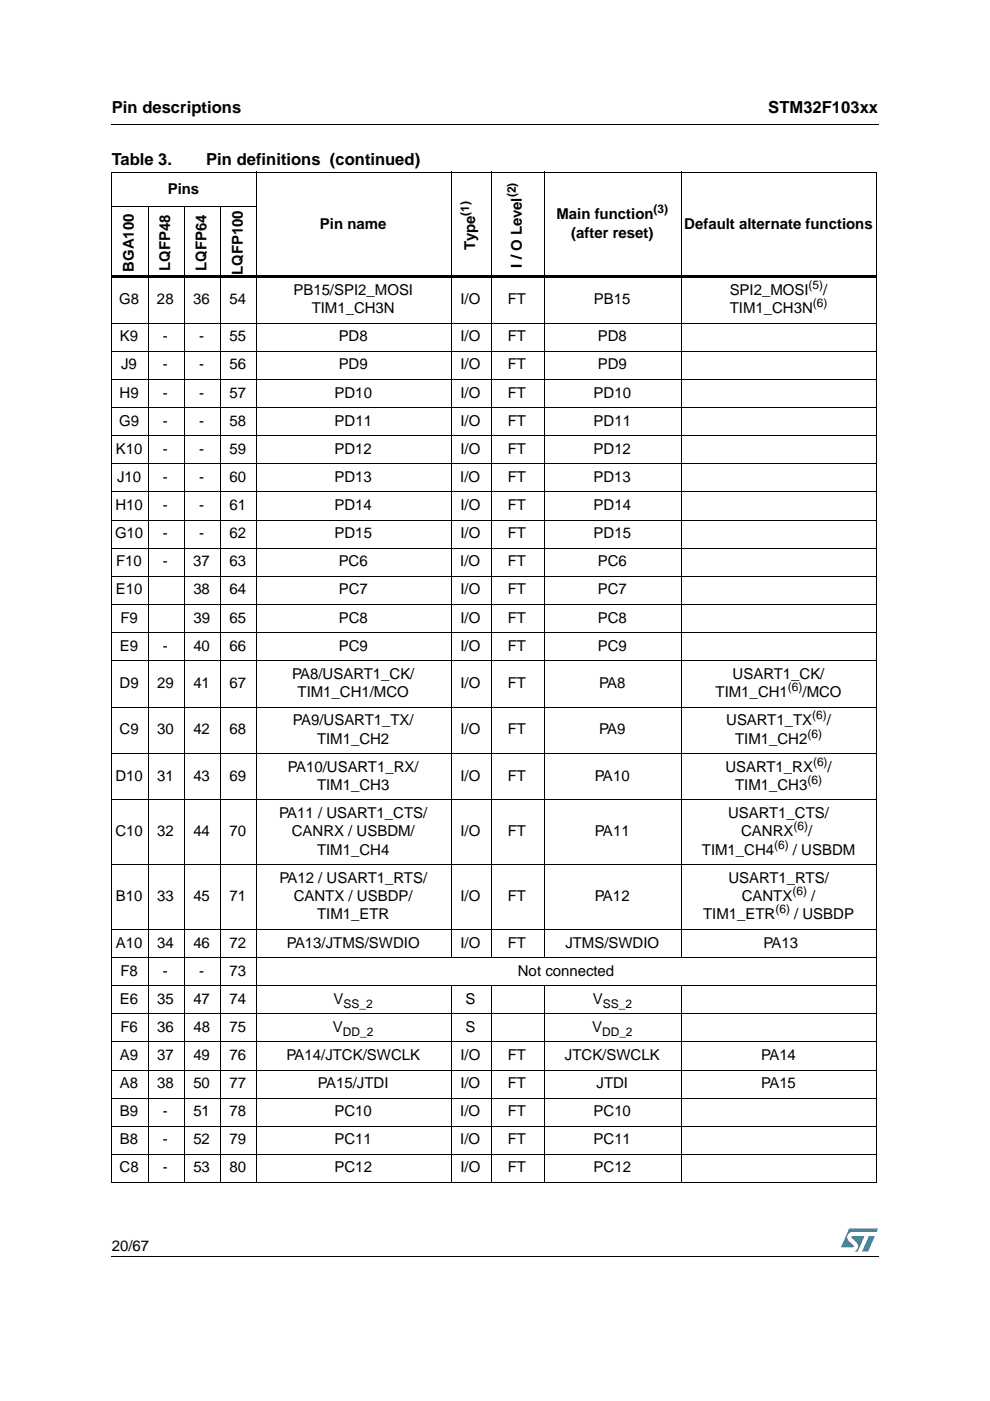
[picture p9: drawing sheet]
<svg xmlns="http://www.w3.org/2000/svg" width="210mm" height="297mm" viewBox="0 0 210 297" stroke-linecap="round" stroke-linejoin="round" font-family="sans-serif">
<g fill="#0099d8">
<path d="M184.2 262.1h1.3l-1.4 3.3h-1.3z"/>
<path d="M180 260.5h6.2l-.3 .7h-5.2a1.11 1.11 0 0 0-1 .7 1.11 1.11 0 0 0 .3 1.2l1 1v.3l-2.7 .1z"/>
<path d="M180.6 262.1h2.7l-1.4 3.3-.7-.1a1.16 1.16 0 0 0 .4-1.8l-1-1.1z"/>
</g>
<path d="M23.6 26.2l.1 .2zM23.6 58.4h162.4v.5h-162.4zM23.6 266.3l.1 .1z" fill="#000"/>
<g fill="none" stroke="#000" stroke-width=".21">
<path d="M23.6 36.5h162.4M23.7 26.3h162.6M23.7 36.6v214M54.5 36.4v214.4M95.7 36.4v166.7M104.1 36.4v166.7M115.4 36.4v166.7M144.6 36.4v166.7M185.9 36.6v214M23.6 43.9h31M31.4 43.8v207M39.1 43.8v207"/>
<path d="M46.8 43.8v207M23.6 68.5h162.4M23.6 74.5h162.4M23.6 80.5h162.4M23.6 86.4h162.4M23.6 92.4h162.4M23.6 98.3h162.4M23.6 104.3h162.4M23.6 110.3h162.4M23.6 116.2h162.4M23.6 122.2h162.4M23.6 128.1h162.4"/>
<path d="M23.6 134.1h162.4M23.6 140.1h162.4M23.6 149.9h162.4M23.6 159.8h162.4M23.6 169.6h162.4M23.6 183.3h162.4M23.6 197h162.4M23.6 203h162.4M23.6 209h162.4M23.6 214.9h162.4M95.7 208.9v41.9M104.1 208.9v41.9"/>
<path d="M115.4 208.9v41.9M144.6 208.9v41.9M23.6 220.9h162.4M23.6 226.9h162.4M23.6 232.8h162.4M23.6 238.8h162.4M23.6 244.8h162.4M23.6 250.7h162.4M23.7 266.3h162.6"/>
</g>
<g font-size="3.5">
<text x="23.7" y="23.9">Pin descriptions</text>
<text x="162.9" y="23.9">STM32F103xx</text>
<text x="23.7" y="35">Table 3.</text>
<text x="43.7" y="35">Pin definitions (continued)</text>
</g>
<g font-size="3.2">
<text x="35.6" y="41">Pins</text>
<text x="118" y="46.5">Main function</text>
<text x="67.8" y="48.5">Pin name</text>
<text x="100.8" y="52.9" transform="rotate(-90 100.8 52.9)">Type</text>
<text x="121.1" y="50.4">(after reset)</text>
<text x="145.1" y="48.5">Default alternate functions</text>
<text x="28.4" y="57.6" transform="rotate(-90 28.4 57.6)">BGA100</text>
<text x="36.1" y="57.4" transform="rotate(-90 36.1 57.4)">LQFP48</text>
<text x="43.8" y="57.4" transform="rotate(-90 43.8 57.4)">LQFP64</text>
<text x="51.5" y="58.3" transform="rotate(-90 51.5 58.3)">LQFP100</text>
<text x="110.6" y="56.8" transform="rotate(-90 110.6 56.8)">I / O Level</text>
<text x="25.3" y="64.5">G8</text>
<text x="33.3" y="64.5">28</text>
<text x="41" y="64.5">36</text>
<text x="48.7" y="64.5">54</text>
<text x="62.2" y="62.5">PB15/SPI2_MOSI</text>
<text x="97.6" y="64.5">I/O</text>
<text x="107.7" y="64.5">FT</text>
<text x="125.9" y="64.5">PB15</text>
<text x="154.7" y="62.5">SPI2_MOSI</text>
<text x="174.6" y="62.5">/</text>
<text x="66.1" y="66.4">TIM1_CH3N</text>
<text x="154.7" y="66.4">TIM1_CH3N</text>
<text x="25.4" y="72.4">K9</text>
<text x="34.5" y="72.4">-</text>
<text x="42.2" y="72.4">-</text>
<text x="48.7" y="72.4">55</text>
<text x="71.8" y="72.4">PD8</text>
<text x="97.6" y="72.4">I/O</text>
<text x="107.7" y="72.4">FT</text>
<text x="126.7" y="72.4">PD8</text>
<text x="25.7" y="78.3">J9</text>
<text x="34.5" y="78.3">-</text>
<text x="42.2" y="78.3">-</text>
<text x="48.7" y="78.3">56</text>
<text x="71.8" y="78.3">PD9</text>
<text x="97.6" y="78.3">I/O</text>
<text x="107.7" y="78.3">FT</text>
<text x="126.7" y="78.3">PD9</text>
<text x="25.3" y="84.3">H9</text>
<text x="34.5" y="84.3">-</text>
<text x="42.2" y="84.3">-</text>
<text x="48.7" y="84.3">57</text>
<text x="70.9" y="84.3">PD10</text>
<text x="97.6" y="84.3">I/O</text>
<text x="107.7" y="84.3">FT</text>
<text x="125.9" y="84.3">PD10</text>
<text x="25.3" y="90.3">G9</text>
<text x="34.5" y="90.3">-</text>
<text x="42.2" y="90.3">-</text>
<text x="48.7" y="90.3">58</text>
<text x="70.9" y="90.3">PD11</text>
<text x="97.6" y="90.3">I/O</text>
<text x="107.7" y="90.3">FT</text>
<text x="125.9" y="90.3">PD11</text>
<text x="24.6" y="96.2">K10</text>
<text x="34.5" y="96.2">-</text>
<text x="42.2" y="96.2">-</text>
<text x="48.7" y="96.2">59</text>
<text x="70.9" y="96.2">PD12</text>
<text x="97.6" y="96.2">I/O</text>
<text x="107.7" y="96.2">FT</text>
<text x="125.9" y="96.2">PD12</text>
<text x="24.8" y="102.2">J10</text>
<text x="34.5" y="102.2">-</text>
<text x="42.2" y="102.2">-</text>
<text x="48.7" y="102.2">60</text>
<text x="70.9" y="102.2">PD13</text>
<text x="97.6" y="102.2">I/O</text>
<text x="107.7" y="102.2">FT</text>
<text x="125.8" y="102.2">PD13</text>
<text x="24.5" y="108.1">H10</text>
<text x="34.5" y="108.1">-</text>
<text x="42.2" y="108.1">-</text>
<text x="48.7" y="108.1">61</text>
<text x="70.9" y="108.1">PD14</text>
<text x="97.6" y="108.1">I/O</text>
<text x="107.7" y="108.1">FT</text>
<text x="125.9" y="108.1">PD14</text>
<text x="24.4" y="114.1">G10</text>
<text x="34.5" y="114.1">-</text>
<text x="42.2" y="114.1">-</text>
<text x="48.7" y="114.1">62</text>
<text x="70.9" y="114.1">PD15</text>
<text x="97.6" y="114.1">I/O</text>
<text x="107.7" y="114.1">FT</text>
<text x="125.9" y="114.1">PD15</text>
<text x="24.6" y="120.1">F10</text>
<text x="34.5" y="120.1">-</text>
<text x="41" y="120.1">37</text>
<text x="48.7" y="120.1">63</text>
<text x="71.8" y="120.1">PC6</text>
<text x="97.6" y="120.1">I/O</text>
<text x="107.7" y="120.1">FT</text>
<text x="126.7" y="120.1">PC6</text>
<text x="24.6" y="126">E10</text>
<text x="25.5" y="132">F9</text>
<text x="41" y="126">38</text>
<text x="41" y="132">39</text>
<text x="48.7" y="126">64</text>
<text x="48.7" y="132">65</text>
<text x="71.8" y="126">PC7</text>
<text x="71.8" y="132">PC8</text>
<text x="97.6" y="132">I/O</text>
<text x="97.6" y="126">I/O</text>
<text x="107.7" y="132">FT</text>
<text x="107.7" y="126">FT</text>
<text x="126.7" y="126">PC7</text>
<text x="126.7" y="132">PC8</text>
<text x="25.4" y="138">E9</text>
<text x="34.5" y="138">-</text>
<text x="41" y="138">40</text>
<text x="48.7" y="138">66</text>
<text x="71.8" y="138">PC9</text>
<text x="97.6" y="138">I/O</text>
<text x="107.7" y="138">FT</text>
<text x="126.7" y="138">PC9</text>
<text x="61.9" y="143.9">PA8/USART1_CK/</text>
<text x="155.3" y="143.9">USART1_CK/</text>
<text x="25.3" y="145.9">D9</text>
<text x="33.3" y="145.9">29</text>
<text x="41" y="145.9">41</text>
<text x="48.7" y="145.9">67</text>
<text x="63.1" y="147.8">TIM1_CH1/MCO</text>
<text x="97.6" y="145.9">I/O</text>
<text x="107.7" y="145.9">FT</text>
<text x="127" y="145.9">PA8</text>
<text x="151.7" y="147.8">TIM1_CH1</text>
<text x="170.2" y="147.8">/MCO</text>
<text x="25.3" y="155.7">C9</text>
<text x="33.3" y="155.7">30</text>
<text x="41" y="155.7">42</text>
<text x="48.7" y="155.7">68</text>
<text x="62.1" y="153.8">PA9/USART1_TX/</text>
<text x="97.6" y="155.7">I/O</text>
<text x="107.7" y="155.7">FT</text>
<text x="127" y="155.7">PA9</text>
<text x="154" y="153.8">USART1_TX</text>
<text x="175.3" y="153.8">/</text>
<text x="67.2" y="157.6">TIM1_CH2</text>
<text x="155.9" y="157.6">TIM1_CH2</text>
<text x="24.5" y="165.5">D10</text>
<text x="33.3" y="165.5">31</text>
<text x="41" y="165.5">43</text>
<text x="48.7" y="165.5">69</text>
<text x="61" y="163.6">PA10/USART1_RX/</text>
<text x="67.2" y="167.5">TIM1_CH3</text>
<text x="97.6" y="165.5">I/O</text>
<text x="107.7" y="165.5">FT</text>
<text x="126.1" y="165.5">PA10</text>
<text x="153.8" y="163.6">USART1_RX</text>
<text x="155.9" y="167.5">TIM1_CH3</text>
<text x="175.5" y="163.6">/</text>
<text x="59.2" y="173.4">PA11 / USART1_CTS/</text>
<text x="154.4" y="173.4">USART1_CTS/</text>
<text x="24.5" y="177.3">C10</text>
<text x="33.3" y="177.3">32</text>
<text x="41" y="177.3">44</text>
<text x="48.7" y="177.3">70</text>
<text x="61.9" y="177.3">CANRX / USBDM/</text>
<text x="97.6" y="177.3">I/O</text>
<text x="107.7" y="177.3">FT</text>
<text x="126.1" y="177.3">PA11</text>
<text x="157.1" y="177.3">CANRX</text>
<text x="171.3" y="177.3">/</text>
<text x="67.2" y="181.2">TIM1_CH4</text>
<text x="148.8" y="181.2">TIM1_CH4</text>
<text x="168.1" y="181.2">/ USBDM</text>
<text x="24.6" y="191.1">B10</text>
<text x="33.3" y="191.1">33</text>
<text x="41" y="191.1">45</text>
<text x="48.7" y="191.1">71</text>
<text x="59.2" y="187.2">PA12 / USART1_RTS/</text>
<text x="62.3" y="191.1">CANTX / USBDP/</text>
<text x="97.6" y="191.1">I/O</text>
<text x="107.7" y="191.1">FT</text>
<text x="126.1" y="191.1">PA12</text>
<text x="154.4" y="187.2">USART1_RTS/</text>
<text x="157.3" y="191.1">CANTX</text>
<text x="172" y="191.1">/</text>
<text x="67.2" y="194.9">TIM1_ETR</text>
<text x="149.1" y="194.9">TIM1_ETR</text>
<text x="168.4" y="194.9">/ USBDP</text>
<text x="24.6" y="200.9">A10</text>
<text x="33.3" y="200.9">34</text>
<text x="41" y="200.9">46</text>
<text x="48.7" y="200.9">72</text>
<text x="60.8" y="200.9">PA13/JTMS/SWDIO</text>
<text x="97.6" y="200.9">I/O</text>
<text x="107.7" y="200.9">FT</text>
<text x="119.9" y="200.9">JTMS/SWDIO</text>
<text x="161.9" y="200.9">PA13</text>
<text x="25.5" y="206.9">F8</text>
<text x="34.5" y="206.9">-</text>
<text x="42.2" y="206.9">-</text>
<text x="48.7" y="206.9">73</text>
<text x="109.8" y="206.9">Not connected</text>
<text x="25.4" y="212.8">E6</text>
<text x="33.3" y="212.8">35</text>
<text x="41" y="212.8">47</text>
<text x="48.7" y="212.8">74</text>
<text x="70.7" y="212.8">V</text>
<text x="98.7" y="212.8">S</text>
<text x="125.7" y="212.8">V</text>
<text x="25.5" y="218.8">F6</text>
<text x="33.3" y="218.8">36</text>
<text x="41" y="218.8">48</text>
<text x="48.7" y="218.8">75</text>
<text x="70.6" y="218.8">V</text>
<text x="98.7" y="218.8">S</text>
<text x="125.5" y="218.8">V</text>
<text x="25.4" y="224.7">A9</text>
<text x="33.3" y="224.7">37</text>
<text x="41" y="224.7">49</text>
<text x="48.7" y="224.7">76</text>
<text x="60.7" y="224.7">PA14/JTCK/SWCLK</text>
<text x="97.6" y="224.7">I/O</text>
<text x="107.7" y="224.7">FT</text>
<text x="119.8" y="224.7">JTCK/SWCLK</text>
<text x="161.4" y="224.7">PA14</text>
<text x="25.4" y="230.7">A8</text>
<text x="33.3" y="230.7">38</text>
<text x="41" y="230.7">50</text>
<text x="48.7" y="230.7">77</text>
<text x="67.4" y="230.7">PA15/JTDI</text>
<text x="97.6" y="230.7">I/O</text>
<text x="107.7" y="230.7">FT</text>
<text x="126.5" y="230.7">JTDI</text>
<text x="161.4" y="230.7">PA15</text>
<text x="25.4" y="236.7">B9</text>
<text x="34.5" y="236.7">-</text>
<text x="41" y="236.7">51</text>
<text x="48.7" y="236.7">78</text>
<text x="70.9" y="236.7">PC10</text>
<text x="97.6" y="236.7">I/O</text>
<text x="107.7" y="236.7">FT</text>
<text x="125.9" y="236.7">PC10</text>
<text x="25.4" y="242.6">B8</text>
<text x="34.5" y="242.6">-</text>
<text x="41" y="242.6">52</text>
<text x="48.7" y="242.6">79</text>
<text x="70.9" y="242.6">PC11</text>
<text x="97.6" y="242.6">I/O</text>
<text x="107.7" y="242.6">FT</text>
<text x="125.9" y="242.6">PC11</text>
<text x="25.3" y="248.6">C8</text>
<text x="34.5" y="248.6">-</text>
<text x="41" y="248.6">53</text>
<text x="48.7" y="248.6">80</text>
<text x="70.9" y="248.6">PC12</text>
<text x="97.6" y="248.6">I/O</text>
<text x="107.7" y="248.6">FT</text>
<text x="125.9" y="248.6">PC12</text>
<text x="23.7" y="265.1">20/67</text>
</g>
<g font-size="2.5">
<text x="109.4" y="41.8" transform="rotate(-90 109.4 41.8)">(2)</text>
<text x="99.5" y="45.7" transform="rotate(-90 99.5 45.7)">(1)</text>
<text x="138.6" y="45.2">(3)</text>
<text x="171.4" y="61.3">(5)</text>
<text x="172.3" y="65.1">(6)</text>
<text x="167" y="146.5">(6)</text>
<text x="172.2" y="152.5">(6)</text>
<text x="171.2" y="156.4">(6)</text>
<text x="171.2" y="166.2">(6)</text>
<text x="172.4" y="162.3">(6)</text>
<text x="164.1" y="179.9">(6)</text>
<text x="168.2" y="176.1">(6)</text>
<text x="168" y="189.8">(6)</text>
<text x="164.4" y="193.7">(6)</text>
<text x="72.9" y="213.6">SS_2</text>
<text x="127.8" y="213.6">SS_2</text>
<text x="72.7" y="219.6">DD_2</text>
<text x="127.7" y="219.6">DD_2</text>
</g>
</svg>
